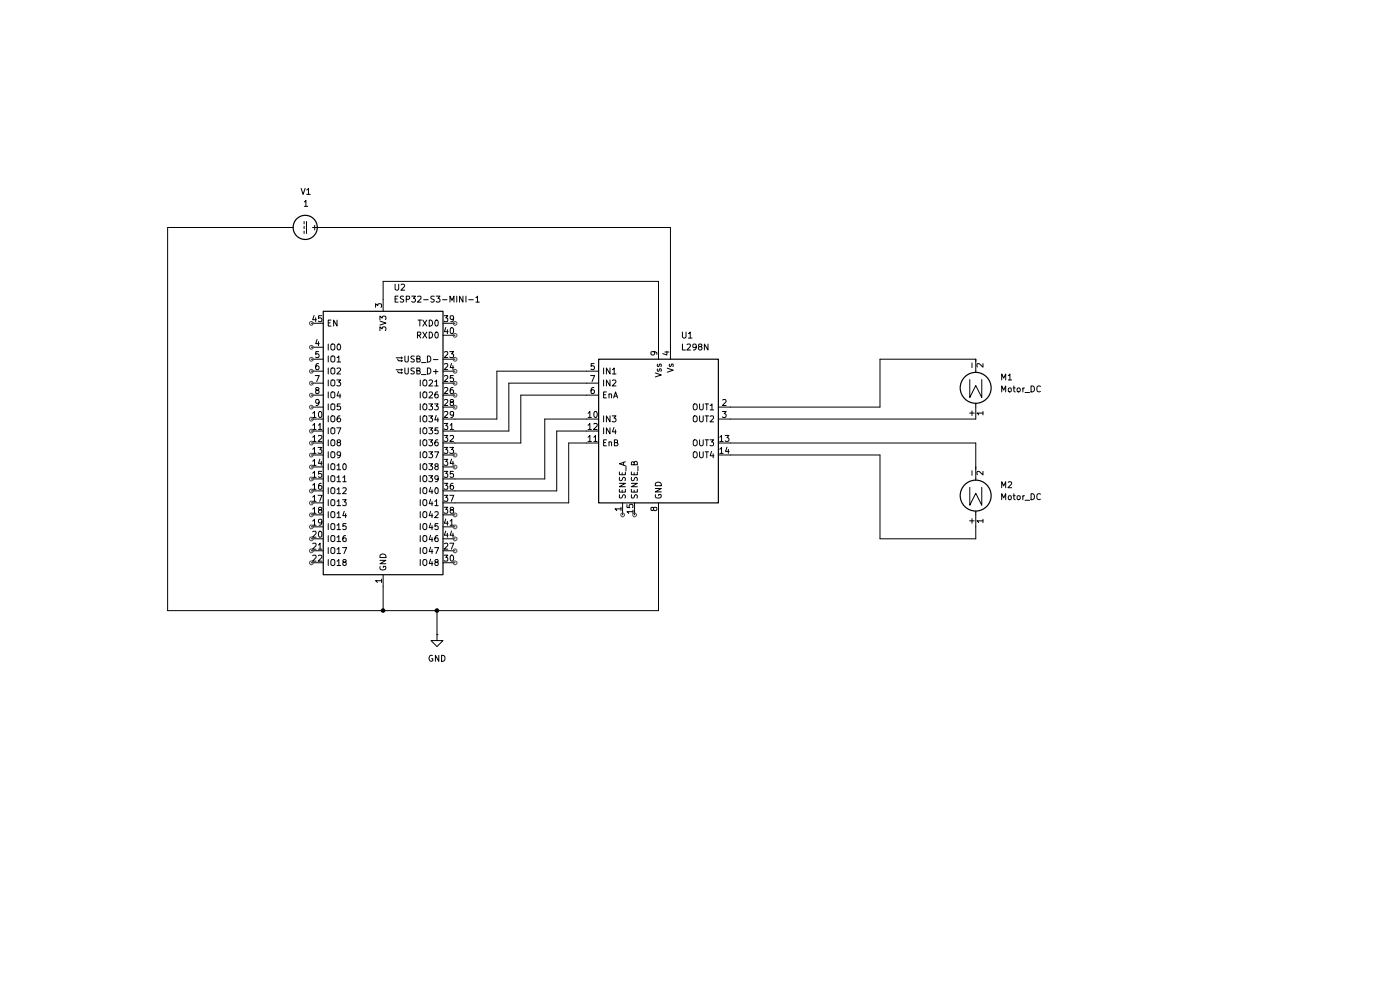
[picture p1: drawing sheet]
(kicad_sch
 (version 20250114)
 (generator "eeschema")
 (generator_version "9.0")
 (paper "A4")
 (lib_symbols
  (symbol "Driver_Motor:L298N" (exclude_from_sim no) (in_bom yes) (on_board yes)
   (property "Reference" "U" (at -10.16 16.51 0) (effects (font (size 1.27 1.27)) (justify right)))
   (property "Value" "L298N" (at 12.7 16.51 0) (effects (font (size 1.27 1.27)) (justify right)))
   (property "Footprint" "Package_TO_SOT_THT:TO-220-15_P2.54x5.08mm_StaggerOdd_Lead4.58mm_Vertical" (at 1.27 -16.51 0) (effects (font (size 1.27 1.27)) (justify left) (hide yes)))
   (property "Datasheet" "http://www.st.com/st-web-ui/static/active/en/resource/technical/document/datasheet/CD00000240.pdf" (at 3.81 6.35 0) (effects (font (size 1.27 1.27)) (hide yes)))
   (property "Description" "Dual full bridge motor driver, up to 46V, 4A, Multiwatt15-V" (at 0 0 0) (effects (font (size 1.27 1.27)) (hide yes)))
   (symbol "L298N_0_1"
    (rectangle (start -12.7 15.24) (end 12.7 -15.24) (stroke (width 0.254) (type default)) (fill (type background))))
   (symbol "L298N_1_1"
    (pin input line (at -15.24 12.7 0) (length 2.54) (name "IN1" (effects (font (size 1.27 1.27)))) (number "5" (effects (font (size 1.27 1.27)))))
    (pin input line (at -15.24 10.16 0) (length 2.54) (name "IN2" (effects (font (size 1.27 1.27)))) (number "7" (effects (font (size 1.27 1.27)))))
    (pin input line (at -15.24 7.62 0) (length 2.54) (name "EnA" (effects (font (size 1.27 1.27)))) (number "6" (effects (font (size 1.27 1.27)))))
    (pin input line (at -15.24 2.54 0) (length 2.54) (name "IN3" (effects (font (size 1.27 1.27)))) (number "10" (effects (font (size 1.27 1.27)))))
    (pin input line (at -15.24 0 0) (length 2.54) (name "IN4" (effects (font (size 1.27 1.27)))) (number "12" (effects (font (size 1.27 1.27)))))
    (pin input line (at -15.24 -2.54 0) (length 2.54) (name "EnB" (effects (font (size 1.27 1.27)))) (number "11" (effects (font (size 1.27 1.27)))))
    (pin input line (at -7.62 -17.78 90) (length 2.54) (name "SENSE_A" (effects (font (size 1.27 1.27)))) (number "1" (effects (font (size 1.27 1.27)))))
    (pin input line (at -5.08 -17.78 90) (length 2.54) (name "SENSE_B" (effects (font (size 1.27 1.27)))) (number "15" (effects (font (size 1.27 1.27)))))
    (pin power_in line (at 0 17.78 270) (length 2.54) (name "Vss" (effects (font (size 1.27 1.27)))) (number "9" (effects (font (size 1.27 1.27)))))
    (pin power_in line (at 0 -17.78 90) (length 2.54) (name "GND" (effects (font (size 1.27 1.27)))) (number "8" (effects (font (size 1.27 1.27)))))
    (pin power_in line (at 2.54 17.78 270) (length 2.54) (name "Vs" (effects (font (size 1.27 1.27)))) (number "4" (effects (font (size 1.27 1.27)))))
    (pin output line (at 15.24 5.08 180) (length 2.54) (name "OUT1" (effects (font (size 1.27 1.27)))) (number "2" (effects (font (size 1.27 1.27)))))
    (pin output line (at 15.24 2.54 180) (length 2.54) (name "OUT2" (effects (font (size 1.27 1.27)))) (number "3" (effects (font (size 1.27 1.27)))))
    (pin output line (at 15.24 -2.54 180) (length 2.54) (name "OUT3" (effects (font (size 1.27 1.27)))) (number "13" (effects (font (size 1.27 1.27)))))
    (pin output line (at 15.24 -5.08 180) (length 2.54) (name "OUT4" (effects (font (size 1.27 1.27)))) (number "14" (effects (font (size 1.27 1.27))))))
   (embedded_fonts no))
  (symbol "Motor:Motor_DC"
   (pin_names
    (offset 0)) (exclude_from_sim no) (in_bom yes) (on_board yes)
   (property "Reference" "M" (at 2.54 2.54 0) (effects (font (size 1.27 1.27)) (justify left)))
   (property "Value" "Motor_DC" (at 2.54 -5.08 0) (effects (font (size 1.27 1.27)) (justify left top)))
   (property "Footprint" "" (at 0 -2.286 0) (effects (font (size 1.27 1.27)) (hide yes)))
   (property "Datasheet" "~" (at 0 -2.286 0) (effects (font (size 1.27 1.27)) (hide yes)))
   (property "Description" "DC Motor" (at 0 0 0) (effects (font (size 1.27 1.27)) (hide yes)))
   (symbol "Motor_DC_0_0"
    (polyline (pts (xy -1.27 -3.302) (xy -1.27 0.508) (xy 0 -2.032) (xy 1.27 0.508) (xy 1.27 -3.302)) (stroke (width 0) (type default)) (fill (type none))))
   (symbol "Motor_DC_0_1"
    (polyline (pts (xy 0 2.032) (xy 0 2.54)) (stroke (width 0) (type default)) (fill (type none)))
    (polyline (pts (xy 0 1.7272) (xy 0 2.0828)) (stroke (width 0) (type default)) (fill (type none)))
    (circle (center 0 -1.524) (radius 3.2512) (stroke (width 0.254) (type default)) (fill (type none)))
    (polyline (pts (xy 0 -4.7752) (xy 0 -5.1816)) (stroke (width 0) (type default)) (fill (type none)))
    (polyline (pts (xy 0 -7.62) (xy 0 -7.112)) (stroke (width 0) (type default)) (fill (type none))))
   (symbol "Motor_DC_1_1"
    (pin passive line (at 0 5.08 270) (length 2.54) (name "+" (effects (font (size 1.27 1.27)))) (number "1" (effects (font (size 1.27 1.27)))))
    (pin passive line (at 0 -7.62 90) (length 2.54) (name "-" (effects (font (size 1.27 1.27)))) (number "2" (effects (font (size 1.27 1.27))))))
   (embedded_fonts no))
  (symbol "RF_Module:ESP32-S3-MINI-1" (exclude_from_sim no) (in_bom yes) (on_board yes)
   (property "Reference" "U" (at -11.43 29.21 0) (effects (font (size 1.27 1.27))))
   (property "Value" "ESP32-S3-MINI-1" (at 12.7 29.21 0) (effects (font (size 1.27 1.27))))
   (property "Footprint" "RF_Module:ESP32-S2-MINI-1" (at 15.24 -29.21 0) (effects (font (size 1.27 1.27)) (hide yes)))
   (property "Datasheet" "https://www.espressif.com/sites/default/files/documentation/esp32-s3-mini-1_mini-1u_datasheet_en.pdf" (at 0 40.64 0) (effects (font (size 1.27 1.27)) (hide yes)))
   (property "Description" "RF Module, ESP32-S3 SoC, Wi-Fi 802.11b/g/n, Bluetooth, BLE, 32-bit, 3.3V, SMD, onboard antenna" (at 0 43.18 0) (effects (font (size 1.27 1.27)) (hide yes)))
   (symbol "ESP32-S3-MINI-1_0_1"
    (rectangle (start -12.7 27.94) (end 12.7 -27.94) (stroke (width 0.254) (type default)) (fill (type background))))
   (symbol "ESP32-S3-MINI-1_1_1"
    (pin input line (at -15.24 25.4 0) (length 2.54) (name "EN" (effects (font (size 1.27 1.27)))) (number "45" (effects (font (size 1.27 1.27)))))
    (pin bidirectional line (at -15.24 20.32 0) (length 2.54) (name "IO0" (effects (font (size 1.27 1.27)))) (number "4" (effects (font (size 1.27 1.27)))))
    (pin bidirectional line (at -15.24 17.78 0) (length 2.54) (name "IO1" (effects (font (size 1.27 1.27)))) (number "5" (effects (font (size 1.27 1.27)))))
    (pin bidirectional line (at -15.24 15.24 0) (length 2.54) (name "IO2" (effects (font (size 1.27 1.27)))) (number "6" (effects (font (size 1.27 1.27)))))
    (pin bidirectional line (at -15.24 12.7 0) (length 2.54) (name "IO3" (effects (font (size 1.27 1.27)))) (number "7" (effects (font (size 1.27 1.27)))))
    (pin bidirectional line (at -15.24 10.16 0) (length 2.54) (name "IO4" (effects (font (size 1.27 1.27)))) (number "8" (effects (font (size 1.27 1.27)))))
    (pin bidirectional line (at -15.24 7.62 0) (length 2.54) (name "IO5" (effects (font (size 1.27 1.27)))) (number "9" (effects (font (size 1.27 1.27)))))
    (pin bidirectional line (at -15.24 5.08 0) (length 2.54) (name "IO6" (effects (font (size 1.27 1.27)))) (number "10" (effects (font (size 1.27 1.27)))))
    (pin bidirectional line (at -15.24 2.54 0) (length 2.54) (name "IO7" (effects (font (size 1.27 1.27)))) (number "11" (effects (font (size 1.27 1.27)))))
    (pin bidirectional line (at -15.24 0 0) (length 2.54) (name "IO8" (effects (font (size 1.27 1.27)))) (number "12" (effects (font (size 1.27 1.27)))))
    (pin bidirectional line (at -15.24 -2.54 0) (length 2.54) (name "IO9" (effects (font (size 1.27 1.27)))) (number "13" (effects (font (size 1.27 1.27)))))
    (pin bidirectional line (at -15.24 -5.08 0) (length 2.54) (name "IO10" (effects (font (size 1.27 1.27)))) (number "14" (effects (font (size 1.27 1.27)))))
    (pin bidirectional line (at -15.24 -7.62 0) (length 2.54) (name "IO11" (effects (font (size 1.27 1.27)))) (number "15" (effects (font (size 1.27 1.27)))))
    (pin bidirectional line (at -15.24 -10.16 0) (length 2.54) (name "IO12" (effects (font (size 1.27 1.27)))) (number "16" (effects (font (size 1.27 1.27)))))
    (pin bidirectional line (at -15.24 -12.7 0) (length 2.54) (name "IO13" (effects (font (size 1.27 1.27)))) (number "17" (effects (font (size 1.27 1.27)))))
    (pin bidirectional line (at -15.24 -15.24 0) (length 2.54) (name "IO14" (effects (font (size 1.27 1.27)))) (number "18" (effects (font (size 1.27 1.27)))))
    (pin bidirectional line (at -15.24 -17.78 0) (length 2.54) (name "IO15" (effects (font (size 1.27 1.27)))) (number "19" (effects (font (size 1.27 1.27)))))
    (pin bidirectional line (at -15.24 -20.32 0) (length 2.54) (name "IO16" (effects (font (size 1.27 1.27)))) (number "20" (effects (font (size 1.27 1.27)))))
    (pin bidirectional line (at -15.24 -22.86 0) (length 2.54) (name "IO17" (effects (font (size 1.27 1.27)))) (number "21" (effects (font (size 1.27 1.27)))))
    (pin bidirectional line (at -15.24 -25.4 0) (length 2.54) (name "IO18" (effects (font (size 1.27 1.27)))) (number "22" (effects (font (size 1.27 1.27)))))
    (pin power_in line (at 0 30.48 270) (length 2.54) (name "3V3" (effects (font (size 1.27 1.27)))) (number "3" (effects (font (size 1.27 1.27)))))
    (pin power_in line (at 0 -30.48 90) (length 2.54) (name "GND" (effects (font (size 1.27 1.27)))) (number "1" (effects (font (size 1.27 1.27)))))
    (pin passive line (at 0 -30.48 90) (length 2.54) (hide yes) (name "GND" (effects (font (size 1.27 1.27)))) (number "2" (effects (font (size 1.27 1.27)))))
    (pin passive line (at 0 -30.48 90) (length 2.54) (hide yes) (name "GND" (effects (font (size 1.27 1.27)))) (number "42" (effects (font (size 1.27 1.27)))))
    (pin passive line (at 0 -30.48 90) (length 2.54) (hide yes) (name "GND" (effects (font (size 1.27 1.27)))) (number "43" (effects (font (size 1.27 1.27)))))
    (pin passive line (at 0 -30.48 90) (length 2.54) (hide yes) (name "GND" (effects (font (size 1.27 1.27)))) (number "46" (effects (font (size 1.27 1.27)))))
    (pin passive line (at 0 -30.48 90) (length 2.54) (hide yes) (name "GND" (effects (font (size 1.27 1.27)))) (number "47" (effects (font (size 1.27 1.27)))))
    (pin passive line (at 0 -30.48 90) (length 2.54) (hide yes) (name "GND" (effects (font (size 1.27 1.27)))) (number "48" (effects (font (size 1.27 1.27)))))
    (pin passive line (at 0 -30.48 90) (length 2.54) (hide yes) (name "GND" (effects (font (size 1.27 1.27)))) (number "49" (effects (font (size 1.27 1.27)))))
    (pin passive line (at 0 -30.48 90) (length 2.54) (hide yes) (name "GND" (effects (font (size 1.27 1.27)))) (number "50" (effects (font (size 1.27 1.27)))))
    (pin passive line (at 0 -30.48 90) (length 2.54) (hide yes) (name "GND" (effects (font (size 1.27 1.27)))) (number "51" (effects (font (size 1.27 1.27)))))
    (pin passive line (at 0 -30.48 90) (length 2.54) (hide yes) (name "GND" (effects (font (size 1.27 1.27)))) (number "52" (effects (font (size 1.27 1.27)))))
    (pin passive line (at 0 -30.48 90) (length 2.54) (hide yes) (name "GND" (effects (font (size 1.27 1.27)))) (number "53" (effects (font (size 1.27 1.27)))))
    (pin passive line (at 0 -30.48 90) (length 2.54) (hide yes) (name "GND" (effects (font (size 1.27 1.27)))) (number "54" (effects (font (size 1.27 1.27)))))
    (pin passive line (at 0 -30.48 90) (length 2.54) (hide yes) (name "GND" (effects (font (size 1.27 1.27)))) (number "55" (effects (font (size 1.27 1.27)))))
    (pin passive line (at 0 -30.48 90) (length 2.54) (hide yes) (name "GND" (effects (font (size 1.27 1.27)))) (number "56" (effects (font (size 1.27 1.27)))))
    (pin passive line (at 0 -30.48 90) (length 2.54) (hide yes) (name "GND" (effects (font (size 1.27 1.27)))) (number "57" (effects (font (size 1.27 1.27)))))
    (pin passive line (at 0 -30.48 90) (length 2.54) (hide yes) (name "GND" (effects (font (size 1.27 1.27)))) (number "58" (effects (font (size 1.27 1.27)))))
    (pin passive line (at 0 -30.48 90) (length 2.54) (hide yes) (name "GND" (effects (font (size 1.27 1.27)))) (number "59" (effects (font (size 1.27 1.27)))))
    (pin passive line (at 0 -30.48 90) (length 2.54) (hide yes) (name "GND" (effects (font (size 1.27 1.27)))) (number "60" (effects (font (size 1.27 1.27)))))
    (pin passive line (at 0 -30.48 90) (length 2.54) (hide yes) (name "GND" (effects (font (size 1.27 1.27)))) (number "61" (effects (font (size 1.27 1.27)))))
    (pin passive line (at 0 -30.48 90) (length 2.54) (hide yes) (name "GND" (effects (font (size 1.27 1.27)))) (number "62" (effects (font (size 1.27 1.27)))))
    (pin passive line (at 0 -30.48 90) (length 2.54) (hide yes) (name "GND" (effects (font (size 1.27 1.27)))) (number "63" (effects (font (size 1.27 1.27)))))
    (pin passive line (at 0 -30.48 90) (length 2.54) (hide yes) (name "GND" (effects (font (size 1.27 1.27)))) (number "64" (effects (font (size 1.27 1.27)))))
    (pin passive line (at 0 -30.48 90) (length 2.54) (hide yes) (name "GND" (effects (font (size 1.27 1.27)))) (number "65" (effects (font (size 1.27 1.27)))))
    (pin bidirectional line (at 15.24 25.4 180) (length 2.54) (name "TXD0" (effects (font (size 1.27 1.27)))) (number "39" (effects (font (size 1.27 1.27)))))
    (pin bidirectional line (at 15.24 22.86 180) (length 2.54) (name "RXD0" (effects (font (size 1.27 1.27)))) (number "40" (effects (font (size 1.27 1.27)))))
    (pin bidirectional line (at 15.24 17.78 180) (length 2.54) (name "USB_D-" (effects (font (size 1.27 1.27)))) (number "23" (effects (font (size 1.27 1.27))))
    (alternate "IO19" bidirectional line))
    (pin bidirectional line (at 15.24 15.24 180) (length 2.54) (name "USB_D+" (effects (font (size 1.27 1.27)))) (number "24" (effects (font (size 1.27 1.27))))
    (alternate "IO20" bidirectional line))
    (pin bidirectional line (at 15.24 12.7 180) (length 2.54) (name "IO21" (effects (font (size 1.27 1.27)))) (number "25" (effects (font (size 1.27 1.27)))))
    (pin bidirectional line (at 15.24 10.16 180) (length 2.54) (name "IO26" (effects (font (size 1.27 1.27)))) (number "26" (effects (font (size 1.27 1.27)))))
    (pin bidirectional line (at 15.24 7.62 180) (length 2.54) (name "IO33" (effects (font (size 1.27 1.27)))) (number "28" (effects (font (size 1.27 1.27)))))
    (pin bidirectional line (at 15.24 5.08 180) (length 2.54) (name "IO34" (effects (font (size 1.27 1.27)))) (number "29" (effects (font (size 1.27 1.27)))))
    (pin bidirectional line (at 15.24 2.54 180) (length 2.54) (name "IO35" (effects (font (size 1.27 1.27)))) (number "31" (effects (font (size 1.27 1.27)))))
    (pin bidirectional line (at 15.24 0 180) (length 2.54) (name "IO36" (effects (font (size 1.27 1.27)))) (number "32" (effects (font (size 1.27 1.27)))))
    (pin bidirectional line (at 15.24 -2.54 180) (length 2.54) (name "IO37" (effects (font (size 1.27 1.27)))) (number "33" (effects (font (size 1.27 1.27)))))
    (pin bidirectional line (at 15.24 -5.08 180) (length 2.54) (name "IO38" (effects (font (size 1.27 1.27)))) (number "34" (effects (font (size 1.27 1.27)))))
    (pin bidirectional line (at 15.24 -7.62 180) (length 2.54) (name "IO39" (effects (font (size 1.27 1.27)))) (number "35" (effects (font (size 1.27 1.27)))))
    (pin bidirectional line (at 15.24 -10.16 180) (length 2.54) (name "IO40" (effects (font (size 1.27 1.27)))) (number "36" (effects (font (size 1.27 1.27)))))
    (pin bidirectional line (at 15.24 -12.7 180) (length 2.54) (name "IO41" (effects (font (size 1.27 1.27)))) (number "37" (effects (font (size 1.27 1.27)))))
    (pin bidirectional line (at 15.24 -15.24 180) (length 2.54) (name "IO42" (effects (font (size 1.27 1.27)))) (number "38" (effects (font (size 1.27 1.27)))))
    (pin bidirectional line (at 15.24 -17.78 180) (length 2.54) (name "IO45" (effects (font (size 1.27 1.27)))) (number "41" (effects (font (size 1.27 1.27)))))
    (pin bidirectional line (at 15.24 -20.32 180) (length 2.54) (name "IO46" (effects (font (size 1.27 1.27)))) (number "44" (effects (font (size 1.27 1.27)))))
    (pin bidirectional line (at 15.24 -22.86 180) (length 2.54) (name "IO47" (effects (font (size 1.27 1.27)))) (number "27" (effects (font (size 1.27 1.27)))))
    (pin bidirectional line (at 15.24 -25.4 180) (length 2.54) (name "IO48" (effects (font (size 1.27 1.27)))) (number "30" (effects (font (size 1.27 1.27))))))
   (embedded_fonts no))
  (symbol "Simulation_SPICE:VDC"
   (pin_numbers (hide yes))
   (pin_names
    (offset 0.0254)) (exclude_from_sim no) (in_bom yes) (on_board yes)
   (property "Reference" "V" (at 2.54 2.54 0) (effects (font (size 1.27 1.27)) (justify left)))
   (property "Value" "1" (at 2.54 0 0) (effects (font (size 1.27 1.27)) (justify left)))
   (property "Footprint" "" (at 0 0 0) (effects (font (size 1.27 1.27)) (hide yes)))
   (property "Datasheet" "https://ngspice.sourceforge.io/docs/ngspice-html-manual/manual.xhtml#sec_Independent_Sources_for" (at 0 0 0) (effects (font (size 1.27 1.27)) (hide yes)))
   (property "Description" "Voltage source, DC" (at 0 0 0) (effects (font (size 1.27 1.27)) (hide yes)))
   (property "Sim.Pins" "1=+ 2=-" (at 0 0 0) (effects (font (size 1.27 1.27)) (hide yes)))
   (property "Sim.Type" "DC" (at 0 0 0) (effects (font (size 1.27 1.27)) (hide yes)))
   (property "Sim.Device" "V" (at 0 0 0) (effects (font (size 1.27 1.27)) (justify left) (hide yes)))
   (symbol "VDC_0_0"
    (polyline (pts (xy -1.27 0.254) (xy 1.27 0.254)) (stroke (width 0) (type default)) (fill (type none)))
    (polyline (pts (xy -0.762 -0.254) (xy -1.27 -0.254)) (stroke (width 0) (type default)) (fill (type none)))
    (polyline (pts (xy 0.254 -0.254) (xy -0.254 -0.254)) (stroke (width 0) (type default)) (fill (type none)))
    (polyline (pts (xy 1.27 -0.254) (xy 0.762 -0.254)) (stroke (width 0) (type default)) (fill (type none)))
    (text "+" (at 0 1.905 0) (effects (font (size 1.27 1.27)))))
   (symbol "VDC_0_1"
    (circle (center 0 0) (radius 2.54) (stroke (width 0.254) (type default)) (fill (type background))))
   (symbol "VDC_1_1"
    (pin passive line (at 0 5.08 270) (length 2.54) (name "~" (effects (font (size 1.27 1.27)))) (number "1" (effects (font (size 1.27 1.27)))))
    (pin passive line (at 0 -5.08 90) (length 2.54) (name "~" (effects (font (size 1.27 1.27)))) (number "2" (effects (font (size 1.27 1.27))))))
   (embedded_fonts no))
  (symbol "power:GND"
   (power)
   (pin_numbers (hide yes))
   (pin_names
    (offset 0) (hide yes)) (exclude_from_sim no) (in_bom yes) (on_board yes)
   (property "Reference" "#PWR" (at 0 -6.35 0) (effects (font (size 1.27 1.27)) (hide yes)))
   (property "Value" "GND" (at 0 -3.81 0) (effects (font (size 1.27 1.27))))
   (property "Footprint" "" (at 0 0 0) (effects (font (size 1.27 1.27)) (hide yes)))
   (property "Datasheet" "" (at 0 0 0) (effects (font (size 1.27 1.27)) (hide yes)))
   (property "Description" "Power symbol creates a global label with name \"GND\" , ground" (at 0 0 0) (effects (font (size 1.27 1.27)) (hide yes)))
   (symbol "GND_0_1"
    (polyline (pts (xy 0 0) (xy 0 -1.27) (xy 1.27 -1.27) (xy 0 -2.54) (xy -1.27 -1.27) (xy 0 -1.27)) (stroke (width 0) (type default)) (fill (type none))))
   (symbol "GND_1_1"
    (pin power_in line (at 0 0 270) (length 0) (name "~" (effects (font (size 1.27 1.27)))) (number "1" (effects (font (size 1.27 1.27))))))
   (embedded_fonts no)))
 (junction
  (at 81.28 129.54)
  (diameter 0)
  (color 0 0 0 0))
 (junction
  (at 92.71 129.54)
  (diameter 0)
  (color 0 0 0 0))
 (wire
  (pts (xy 35.56 48.26) (xy 35.56 129.54))
  (stroke (width 0) (type default)))
 (wire
  (pts (xy 120.65 106.68) (xy 96.52 106.68))
  (stroke (width 0) (type default)))
 (wire
  (pts (xy 107.95 81.28) (xy 107.95 91.44))
  (stroke (width 0) (type default)))
 (wire
  (pts (xy 105.41 78.74) (xy 105.41 88.9))
  (stroke (width 0) (type default)))
 (wire
  (pts (xy 124.46 91.44) (xy 118.11 91.44))
  (stroke (width 0) (type default)))
 (wire
  (pts (xy 124.46 81.28) (xy 107.95 81.28))
  (stroke (width 0) (type default)))
 (wire
  (pts (xy 81.28 59.69) (xy 81.28 63.5))
  (stroke (width 0) (type default)))
 (wire
  (pts (xy 139.7 59.69) (xy 81.28 59.69))
  (stroke (width 0) (type default)))
 (wire
  (pts (xy 115.57 101.6) (xy 96.52 101.6))
  (stroke (width 0) (type default)))
 (wire
  (pts (xy 139.7 129.54) (xy 92.71 129.54))
  (stroke (width 0) (type default)))
 (wire
  (pts (xy 124.46 88.9) (xy 115.57 88.9))
  (stroke (width 0) (type default)))
 (wire
  (pts (xy 142.24 73.66) (xy 142.24 48.26))
  (stroke (width 0) (type default)))
 (wire
  (pts (xy 207.01 93.98) (xy 207.01 99.06))
  (stroke (width 0) (type default)))
 (wire
  (pts (xy 118.11 91.44) (xy 118.11 104.14))
  (stroke (width 0) (type default)))
 (wire
  (pts (xy 186.69 96.52) (xy 186.69 114.3))
  (stroke (width 0) (type default)))
 (wire
  (pts (xy 207.01 114.3) (xy 207.01 111.76))
  (stroke (width 0) (type default)))
 (wire
  (pts (xy 154.94 96.52) (xy 186.69 96.52))
  (stroke (width 0) (type default)))
 (wire
  (pts (xy 92.71 129.54) (xy 92.71 134.62))
  (stroke (width 0) (type default)))
 (wire
  (pts (xy 154.94 88.9) (xy 207.01 88.9))
  (stroke (width 0) (type default)))
 (wire
  (pts (xy 139.7 109.22) (xy 139.7 129.54))
  (stroke (width 0) (type default)))
 (wire
  (pts (xy 118.11 104.14) (xy 96.52 104.14))
  (stroke (width 0) (type default)))
 (wire
  (pts (xy 35.56 129.54) (xy 81.28 129.54))
  (stroke (width 0) (type default)))
 (wire
  (pts (xy 110.49 93.98) (xy 96.52 93.98))
  (stroke (width 0) (type default)))
 (wire
  (pts (xy 186.69 114.3) (xy 207.01 114.3))
  (stroke (width 0) (type default)))
 (wire
  (pts (xy 120.65 93.98) (xy 120.65 106.68))
  (stroke (width 0) (type default)))
 (wire
  (pts (xy 107.95 91.44) (xy 96.52 91.44))
  (stroke (width 0) (type default)))
 (wire
  (pts (xy 124.46 78.74) (xy 105.41 78.74))
  (stroke (width 0) (type default)))
 (wire
  (pts (xy 81.28 129.54) (xy 92.71 129.54))
  (stroke (width 0) (type default)))
 (wire
  (pts (xy 124.46 93.98) (xy 120.65 93.98))
  (stroke (width 0) (type default)))
 (wire
  (pts (xy 154.94 93.98) (xy 207.01 93.98))
  (stroke (width 0) (type default)))
 (wire
  (pts (xy 110.49 83.82) (xy 110.49 93.98))
  (stroke (width 0) (type default)))
 (wire
  (pts (xy 124.46 83.82) (xy 110.49 83.82))
  (stroke (width 0) (type default)))
 (wire
  (pts (xy 81.28 124.46) (xy 81.28 129.54))
  (stroke (width 0) (type default)))
 (wire
  (pts (xy 142.24 48.26) (xy 69.85 48.26))
  (stroke (width 0) (type default)))
 (wire
  (pts (xy 186.69 76.2) (xy 186.69 86.36))
  (stroke (width 0) (type default)))
 (wire
  (pts (xy 186.69 86.36) (xy 154.94 86.36))
  (stroke (width 0) (type default)))
 (wire
  (pts (xy 59.69 48.26) (xy 35.56 48.26))
  (stroke (width 0) (type default)))
 (wire
  (pts (xy 207.01 76.2) (xy 186.69 76.2))
  (stroke (width 0) (type default)))
 (wire
  (pts (xy 139.7 73.66) (xy 139.7 59.69))
  (stroke (width 0) (type default)))
 (wire
  (pts (xy 105.41 88.9) (xy 96.52 88.9))
  (stroke (width 0) (type default)))
 (wire
  (pts (xy 115.57 88.9) (xy 115.57 101.6))
  (stroke (width 0) (type default)))
 (symbol
  (lib_id "Driver_Motor:L298N")
  (at 139.7 91.44 0)
  (unit 1)
  (exclude_from_sim no)
  (in_bom yes)
  (on_board yes)
  (dnp no)
  (fields_autoplaced yes)
  (property "Reference" "U1" (at 144.3833 71.12 0) (effects (font (size 1.27 1.27)) (justify left)))
  (property "Value" "L298N" (at 144.3833 73.66 0) (effects (font (size 1.27 1.27)) (justify left)))
  (property "Footprint" "Package_TO_SOT_THT:TO-220-15_P2.54x5.08mm_StaggerOdd_Lead4.58mm_Vertical" (at 140.97 107.95 0) (effects (font (size 1.27 1.27)) (justify left) (hide yes)))
  (property "Datasheet" "http://www.st.com/st-web-ui/static/active/en/resource/technical/document/datasheet/CD00000240.pdf" (at 143.51 85.09 0) (effects (font (size 1.27 1.27)) (hide yes)))
  (property "Description" "Dual full bridge motor driver, up to 46V, 4A, Multiwatt15-V" (at 139.7 91.44 0) (effects (font (size 1.27 1.27)) (hide yes)))
  (pin "5")
  (pin "3")
  (pin "2")
  (pin "9")
  (pin "8")
  (pin "14")
  (pin "12")
  (pin "13")
  (pin "11")
  (pin "6")
  (pin "1")
  (pin "7")
  (pin "4")
  (pin "10")
  (pin "15"))
 (symbol
  (lib_id "Motor:Motor_DC")
  (at 207.01 106.68 180)
  (unit 1)
  (exclude_from_sim no)
  (in_bom yes)
  (on_board yes)
  (dnp no)
  (fields_autoplaced yes)
  (property "Reference" "M2" (at 212.09 102.8699 0) (effects (font (size 1.27 1.27)) (justify right)))
  (property "Value" "Motor_DC" (at 212.09 105.4099 0) (effects (font (size 1.27 1.27)) (justify right)))
  (property "Footprint" "" (at 207.01 104.394 0) (effects (font (size 1.27 1.27)) (hide yes)))
  (property "Datasheet" "~" (at 207.01 104.394 0) (effects (font (size 1.27 1.27)) (hide yes)))
  (property "Description" "DC Motor" (at 207.01 106.68 0) (effects (font (size 1.27 1.27)) (hide yes)))
  (pin "2")
  (pin "1"))
 (symbol
  (lib_id "Motor:Motor_DC")
  (at 207.01 83.82 180)
  (unit 1)
  (exclude_from_sim no)
  (in_bom yes)
  (on_board yes)
  (dnp no)
  (fields_autoplaced yes)
  (property "Reference" "M1" (at 212.09 80.0099 0) (effects (font (size 1.27 1.27)) (justify right)))
  (property "Value" "Motor_DC" (at 212.09 82.5499 0) (effects (font (size 1.27 1.27)) (justify right)))
  (property "Footprint" "" (at 207.01 81.534 0) (effects (font (size 1.27 1.27)) (hide yes)))
  (property "Datasheet" "~" (at 207.01 81.534 0) (effects (font (size 1.27 1.27)) (hide yes)))
  (property "Description" "DC Motor" (at 207.01 83.82 0) (effects (font (size 1.27 1.27)) (hide yes)))
  (pin "2")
  (pin "1"))
 (symbol
  (lib_id "power:GND")
  (at 92.71 134.62 0)
  (unit 1)
  (exclude_from_sim no)
  (in_bom yes)
  (on_board yes)
  (dnp no)
  (fields_autoplaced yes)
  (property "Reference" "#PWR01" (at 92.71 140.97 0) (effects (font (size 1.27 1.27)) (hide yes)))
  (property "Value" "GND" (at 92.71 139.7 0) (effects (font (size 1.27 1.27))))
  (property "Footprint" "" (at 92.71 134.62 0) (effects (font (size 1.27 1.27)) (hide yes)))
  (property "Datasheet" "" (at 92.71 134.62 0) (effects (font (size 1.27 1.27)) (hide yes)))
  (property "Description" "Power symbol creates a global label with name \"GND\" , ground" (at 92.71 134.62 0) (effects (font (size 1.27 1.27)) (hide yes)))
  (pin "1"))
 (symbol
  (lib_id "Simulation_SPICE:VDC")
  (at 64.77 48.26 270)
  (unit 1)
  (exclude_from_sim no)
  (in_bom yes)
  (on_board yes)
  (dnp no)
  (fields_autoplaced yes)
  (property "Reference" "V1" (at 64.8998 40.64 90) (effects (font (size 1.27 1.27))))
  (property "Value" "1" (at 64.8998 43.18 90) (effects (font (size 1.27 1.27))))
  (property "Footprint" "" (at 64.77 48.26 0) (effects (font (size 1.27 1.27)) (hide yes)))
  (property "Datasheet" "https://ngspice.sourceforge.io/docs/ngspice-html-manual/manual.xhtml#sec_Independent_Sources_for" (at 64.77 48.26 0) (effects (font (size 1.27 1.27)) (hide yes)))
  (property "Description" "Voltage source, DC" (at 64.77 48.26 0) (effects (font (size 1.27 1.27)) (hide yes)))
  (property "Sim.Pins" "1=+ 2=-" (at 64.77 48.26 0) (effects (font (size 1.27 1.27)) (hide yes)))
  (property "Sim.Type" "DC" (at 64.77 48.26 0) (effects (font (size 1.27 1.27)) (hide yes)))
  (property "Sim.Device" "V" (at 64.77 48.26 0) (effects (font (size 1.27 1.27)) (justify left) (hide yes)))
  (pin "1")
  (pin "2"))
 (symbol
  (lib_id "RF_Module:ESP32-S3-MINI-1")
  (at 81.28 93.98 0)
  (unit 1)
  (exclude_from_sim no)
  (in_bom yes)
  (on_board yes)
  (dnp no)
  (fields_autoplaced yes)
  (property "Reference" "U2" (at 83.4233 60.96 0) (effects (font (size 1.27 1.27)) (justify left)))
  (property "Value" "ESP32-S3-MINI-1" (at 83.4233 63.5 0) (effects (font (size 1.27 1.27)) (justify left)))
  (property "Footprint" "RF_Module:ESP32-S2-MINI-1" (at 96.52 123.19 0) (effects (font (size 1.27 1.27)) (hide yes)))
  (property "Datasheet" "https://www.espressif.com/sites/default/files/documentation/esp32-s3-mini-1_mini-1u_datasheet_en.pdf" (at 81.28 53.34 0) (effects (font (size 1.27 1.27)) (hide yes)))
  (property "Description" "RF Module, ESP32-S3 SoC, Wi-Fi 802.11b/g/n, Bluetooth, BLE, 32-bit, 3.3V, SMD, onboard antenna" (at 81.28 50.8 0) (effects (font (size 1.27 1.27)) (hide yes)))
  (pin "47")
  (pin "54")
  (pin "57")
  (pin "46")
  (pin "49")
  (pin "50")
  (pin "51")
  (pin "52")
  (pin "43")
  (pin "48")
  (pin "53")
  (pin "55")
  (pin "56")
  (pin "58")
  (pin "59")
  (pin "60")
  (pin "61")
  (pin "62")
  (pin "65")
  (pin "34")
  (pin "36")
  (pin "41")
  (pin "63")
  (pin "29")
  (pin "38")
  (pin "39")
  (pin "25")
  (pin "28")
  (pin "31")
  (pin "40")
  (pin "23")
  (pin "64")
  (pin "24")
  (pin "32")
  (pin "26")
  (pin "33")
  (pin "35")
  (pin "37")
  (pin "30")
  (pin "44")
  (pin "27")
  (pin "11")
  (pin "45")
  (pin "3")
  (pin "1")
  (pin "4")
  (pin "5")
  (pin "9")
  (pin "10")
  (pin "7")
  (pin "8")
  (pin "6")
  (pin "12")
  (pin "13")
  (pin "14")
  (pin "15")
  (pin "16")
  (pin "18")
  (pin "19")
  (pin "20")
  (pin "17")
  (pin "21")
  (pin "22")
  (pin "2")
  (pin "42"))
 (sheet_instances
  (path ""
   (page "1")))
 (embedded_fonts no))
